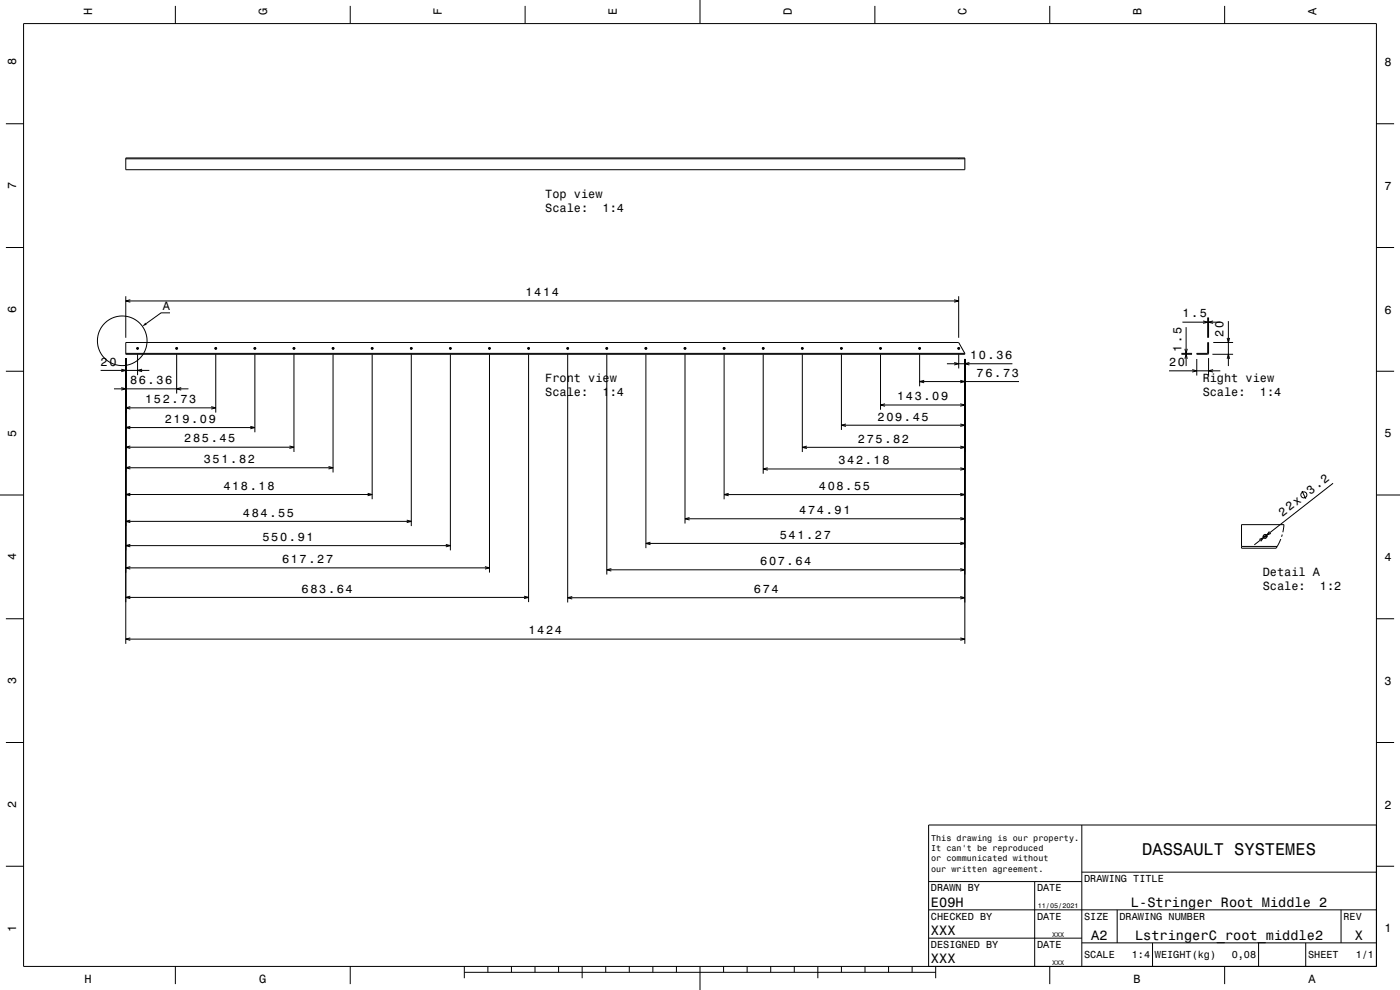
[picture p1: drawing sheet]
<svg xmlns="http://www.w3.org/2000/svg" width="594mm" height="420mm" viewBox="0 0 594 420" stroke-linecap="round" stroke-linejoin="round" font-family="sans-serif">
<g fill="none" stroke="#000" stroke-width=".42">
<path d="M10 10h574v400h-574zM74.4 2.5v7.5M148.6 2.5v7.5M222.8 2.5v7.5M297 0v10M371.2 2.5v7.5M445.4 2.5v7.5M519.6 2.5v7.5M2.5 52.5h7.5M584 52.5h7.5M53.4 67h356v5h-356zM53.4 67.4h356"/>
<path d="M406.7 67v.4M2.5 105h7.5M584 105h7.5M53.4 125.7v17.6M53.4 127.7h353.3M55.3 127.2l-1.9 .5 1.9 .5M72.1 132.7h-3.8l-6.3 4.6M404.8 127.2l1.9 .5-1.9 .5M406.7 125.7v17.6M501.7 136.7h16.1M503.2 138.8v16.5M510.5 136.2l1.9 .5-1.9 .5"/>
<path d="M512.4 134.7v8.6M512.8 134.7v8.6M514.7 136.2l-1.9 .5 1.9 .5M521.2 136.2v19.1M2.5 157.5h7.5M42.7 157.1h20.7M51.4 156.6l2 .5-2 .6M53.4 145.3h353.3l2.7 5h-356zM53.4 151.9v121.2M53.4 149.9h356M57.8 147.8h1.1M58.4 147.3v1"/>
<path d="M58.4 150.3v8.8M60.3 156.6l-1.9 .5 1.9 .6M74.4 147.8h1.1M75 147.3v1M75 150.3v16.7M91 147.8h1.1M91.5 147.3v1M91.5 150.3v24.7M107.6 147.8h1.1M108.1 147.3v1M108.1 150.3v33.1M124.2 147.8h1"/>
<path d="M124.7 147.3v1M124.7 150.3v41.4M140.8 147.8h1M141.3 147.3v1M141.3 150.3v50.1M157.4 147.8h1M157.9 147.3v1M157.9 150.3v61.5M174 147.8h1M174.5 147.3v1M174.5 150.3v72.9M190.6 147.8h1"/>
<path d="M191.1 147.3v1M191.1 150.3v83.2M207.2 147.8h1M207.7 147.3v1M207.7 150.3v92.6M223.8 147.8h1M224.3 147.3v1M224.3 150.3v105.1M240.3 147.8h1.1M240.9 147.3v1M240.9 150.3v105.3M256.9 147.8h1.1"/>
<path d="M257.5 147.3v1M257.5 150.3v93.4M273.5 147.8h1.1M274 147.3v1M274 150.3v82.2M290.1 147.8h1.1M290.6 147.3v1M290.6 150.3v71.8M306.7 147.8h1M307.2 147.3v1M307.2 150.3v61.5M323.3 147.8h1"/>
<path d="M323.8 147.3v1M323.8 150.3v50.7M339.9 147.8h1M340.4 147.3v1M340.4 150.3v41.5M356.5 147.8h1M357 147.3v1M357 150.3v32.1M373.1 147.8h1M373.6 147.3v1M373.6 150.3v23.5M389.7 147.8h1"/>
<path d="M390.2 147.3v1M390.2 150.3v13.6M401.8 154.3h27.8M404.8 153.8l2 .5-2 .5M406.3 147.8h1M406.8 147.3v1M406.8 150.3v6M409.4 152.3v120.8M411.3 153.8l-1.9 .5 1.9 .5M496 157.3h21.8M501.2 150.3h4.6M501.2 149.9h4.6"/>
<path d="M502.7 152.2l.5-1.9 .6 1.9M502.7 148l.5 1.9 .6-1.9M505.8 156.8l2 .5-2 .5M507.8 149.9h5l-.4 .4h-4.6zM507.8 152.3v7M512.4 149.9v-4.6h.4v4.6M512.8 151.9v7.4M514.4 150.3h8.8M514.7 156.8l-1.9 .5 1.9 .5M514.8 145.3h8.4M520.7 152.2l.5-1.9 .5 1.9M520.7 143.4l.5 1.9 .5-1.9"/>
<path d="M584 157.5h7.5M48.4 165h31.6M51.4 164.4l2 .6-2 .5M53.4 173h38.1M55.3 172.5l-1.9 .5 1.9 .5M76.9 164.4l-1.9 .6 1.9 .5M89.6 172.5l1.9 .5-1.9 .5M358.9 179.9l-1.9 .5 1.9 .5M373.6 171.8h35.8M375.5 171.3l-1.9 .5 1.9 .5M390.2 161.9h42.1M392.1 161.4l-1.9 .5 1.9 .5"/>
<path d="M407.4 161.4l2 .5-2 .5M407.4 171.3l2 .5-2 .5M407.4 179.9l2 .5-2 .5M53.4 181.4h54.7M53.4 189.7h71.3M53.4 198.4h87.9M55.3 180.9l-1.9 .5 1.9 .5M55.3 189.2l-1.9 .5 1.9 .5M55.3 197.9l-1.9 .5 1.9 .6M106.2 180.9l1.9 .5-1.9 .5M122.8 189.2l1.9 .5-1.9 .5M139.4 197.9l1.9 .5-1.9 .6"/>
<path d="M323.8 199h85.6M325.8 198.4l-2 .6 2 .5M340.4 189.8h69M342.3 189.3l-1.9 .5 1.9 .5M357 180.4h52.4M407.4 189.3l2 .5-2 .5M407.4 198.4l2 .6-2 .5M0 210h10M53.4 209.8h104.5M55.3 209.3l-1.9 .5 1.9 .5M156 209.3l1.9 .5-1.9 .5M292.6 219.6l-2 .5 2 .5"/>
<path d="M307.2 209.8h102.2M309.2 209.3l-2 .5 2 .5M407.4 209.3l2 .5-2 .5M407.4 219.6l2 .5-2 .5M552.4 208.4l1.6 3.1M565.6 205l-33.4 26.1M584 210h10M53.4 221.2h121.1M53.4 231.5h137.7M55.3 220.7l-1.9 .5 1.9 .5M55.3 231l-1.9 .5 1.9 .5M172.6 220.7l1.9 .5-1.9 .5"/>
<path d="M189.2 231l1.9 .5-1.9 .5M274 230.5h135.4M276 230l-2 .5 2 .6M290.6 220.1h118.8M407.4 230l2 .5-2 .6M526.8 231.8h15.1M534.3 228.8l1.8-.7-1.2 1.6M535.7 227.6h2.1M536.8 226.5v2.1M538.6 225.5l-1.2 1.6 1.8-.8M543.4 228.7l-1.5 3.1M544 226.8l-.2 .9"/>
<path d="M544.3 225.8l.5-3.2h-18v10h14.6l.5-.8M53.4 240.9h154.3M53.4 253.4h170.9M55.3 240.4l-1.9 .5 1.9 .5M55.3 252.9l-1.9 .5 1.9 .6M205.8 240.4l1.9 .5-1.9 .5M222.3 252.9l2 .5-2 .6M240.9 253.6h168.5M242.8 253.1l-1.9 .5 1.9 .5M257.5 241.7h151.9M259.4 241.2l-1.9 .5 1.9 .6M407.4 241.2l2 .5-2 .6"/>
<path d="M407.4 253.1l2 .5-2 .5M2.5 262.5h7.5M53.4 271.1h356M55.3 270.6l-1.9 .5 1.9 .6M407.4 270.6l2 .5-2 .6M584 262.5h7.5M2.5 315h7.5M584 315h7.5M459 350v60M584 350h-190v60M2.5 367.5h7.5M394 374h65"/>
<path d="M439 374v36M459 370h125M584 367.5h7.5M394 398h65M394 386h190M474 386v14M569 386v14M74.4 410v7.5M148.6 410v7.5M197 412.5h200M197 410v5M207 410v2.5"/>
<path d="M217 410v2.5M227 410v2.5M237 410v2.5M247 410v5M257 410v2.5M267 410v2.5M277 410v2.5M287 410v2.5M297 410v10M307 410v2.5M317 410v2.5M327 410v2.5"/>
<path d="M337 410v2.5M347 410v5M357 410v2.5M367 410v2.5M377 410v2.5M387 410v2.5M397 410v5M445.4 410v7.5M459 400h125M489 400v10M519.6 410v7.5M534 400v10"/>
<path d="M554 400v10"/>
<circle cx="51.9" cy="144.6" r="10.5"/>
<circle cx="58.4" cy="147.8" r=".4"/>
<circle cx="75" cy="147.8" r=".4"/>
<circle cx="91.5" cy="147.8" r=".4"/>
<circle cx="108.1" cy="147.8" r=".4"/>
<circle cx="124.7" cy="147.8" r=".4"/>
<circle cx="141.3" cy="147.8" r=".4"/>
<circle cx="157.9" cy="147.8" r=".4"/>
<circle cx="174.5" cy="147.8" r=".4"/>
<circle cx="191.1" cy="147.8" r=".4"/>
<circle cx="207.7" cy="147.8" r=".4"/>
<circle cx="224.3" cy="147.8" r=".4"/>
<circle cx="240.9" cy="147.8" r=".4"/>
<circle cx="257.5" cy="147.8" r=".4"/>
<circle cx="274" cy="147.8" r=".4"/>
<circle cx="290.6" cy="147.8" r=".4"/>
<circle cx="307.2" cy="147.8" r=".4"/>
<circle cx="323.8" cy="147.8" r=".4"/>
<circle cx="340.4" cy="147.8" r=".4"/>
<circle cx="357" cy="147.8" r=".4"/>
<circle cx="373.6" cy="147.8" r=".4"/>
<circle cx="390.2" cy="147.8" r=".4"/>
<circle cx="406.8" cy="147.8" r=".4"/>
<circle cx="553.2" cy="210" r="1.28"/>
<circle cx="536.8" cy="227.6" r=".8"/>
</g>
<path d="M61.7 136.9l.6 .8-1.9 .7z" fill-rule="evenodd" fill="#000"/>
<text font-size="7.2" x="484.6" y="362.6">DASSAULT SYSTEMES</text>
<g font-size="5.8">
<text x="395" y="384.6">E09H</text>
<text x="479.9" y="384.6">L-Stringer Root Middle 2</text>
<text x="395" y="396.6">XXX</text>
<text x="463" y="398.6">A2</text>
<text x="481.6" y="398.6">LstringerC_root_middle2</text>
<text x="574.8" y="398.6">X</text>
<text x="395" y="408.6">XXX</text>
</g>
<g font-size="5.1">
<text x="556.1" y="209.9" transform="rotate(-38 556.1 209.9)">3.2</text>
<text x="544.2" y="219.2" transform="rotate(-38 544.2 219.2)">22x</text>
</g>
<g font-size="5">
<text x="39.1" y="6.5" transform="rotate(-90 39.1 6.5)">H</text>
<text x="113.3" y="6.5" transform="rotate(-90 113.3 6.5)">G</text>
<text x="187.5" y="6.5" transform="rotate(-90 187.5 6.5)">F</text>
<text x="261.7" y="6.5" transform="rotate(-90 261.7 6.5)">E</text>
<text x="335.9" y="6.5" transform="rotate(-90 335.9 6.5)">D</text>
<text x="410.1" y="6.5" transform="rotate(-90 410.1 6.5)">C</text>
<text x="484.3" y="6.5" transform="rotate(-90 484.3 6.5)">B</text>
<text x="558.5" y="6.5" transform="rotate(-90 558.5 6.5)">A</text>
<text x="6.8" y="27.8" transform="rotate(-90 6.8 27.8)">8</text>
<text x="587.5" y="28.1">8</text>
<text x="6.8" y="80.3" transform="rotate(-90 6.8 80.3)">7</text>
<text x="231.4" y="83.9">Top view</text>
<text x="587.5" y="80.6">7</text>
<text x="231.4" y="89.9">Scale:</text>
<text x="255.7" y="89.9">1:4</text>
<text x="222.9" y="125.7">1414</text>
<text x="69.1" y="131.5">A</text>
<text x="6.8" y="132.8" transform="rotate(-90 6.8 132.8)">6</text>
<text x="501.7" y="134.7">1.5</text>
<text x="587.5" y="133.1">6</text>
<text x="519.2" y="143" transform="rotate(-90 519.2 143)">20</text>
<text x="501.2" y="149.3" transform="rotate(-90 501.2 149.3)">1.5</text>
<text x="42.7" y="155.1">20</text>
<text x="411.6" y="152.3">10.36</text>
<text x="496" y="155.3">20</text>
<text x="414.4" y="159.9">76.73</text>
<text x="55.2" y="163">86.36</text>
<text x="231.4" y="162.2">Front view</text>
<text x="510.3" y="162.2">Right view</text>
<text x="61.6" y="171">152.73</text>
<text x="231.4" y="168.2">Scale:</text>
<text x="255.7" y="168.2">1:4</text>
<text x="380.6" y="169.8">143.09</text>
<text x="510.3" y="168.2">Scale:</text>
<text x="534.6" y="168.2">1:4</text>
<text x="69.9" y="179.4">219.09</text>
<text x="372.3" y="178.4">209.45</text>
<text x="6.8" y="185.3" transform="rotate(-90 6.8 185.3)">5</text>
<text x="587.5" y="185.6">5</text>
<text x="78.2" y="187.7">285.45</text>
<text x="364" y="187.8">275.82</text>
<text x="86.5" y="196.4">351.82</text>
<text x="355.7" y="197">342.18</text>
<text x="94.8" y="207.8">418.18</text>
<text x="347.4" y="207.8">408.55</text>
<text x="103.1" y="219.2">484.55</text>
<text x="339.1" y="218.1">474.91</text>
<text x="111.4" y="229.5">550.91</text>
<text x="330.8" y="228.5">541.27</text>
<text x="6.8" y="237.8" transform="rotate(-90 6.8 237.8)">4</text>
<text x="119.7" y="238.9">617.27</text>
<text x="322.6" y="239.7">607.64</text>
<text x="587.5" y="238.1">4</text>
<text x="535.8" y="244.4">Detail A</text>
<text x="128" y="251.4">683.64</text>
<text x="319.9" y="251.6">674</text>
<text x="535.8" y="250.5">Scale:</text>
<text x="560.1" y="250.5">1:2</text>
<text x="224.2" y="269.1">1424</text>
<text x="6.8" y="290.3" transform="rotate(-90 6.8 290.3)">3</text>
<text x="587.5" y="290.6">3</text>
<text x="6.8" y="342.8" transform="rotate(-90 6.8 342.8)">2</text>
<text x="587.5" y="343.1">2</text>
<text x="6.8" y="395.3" transform="rotate(-90 6.8 395.3)">1</text>
<text x="587.5" y="395.6">1</text>
<text x="35.8" y="416.8">H</text>
<text x="110" y="416.8">G</text>
<text x="481" y="416.8">B</text>
<text x="555.2" y="416.8">A</text>
</g>
<g font-size="4.3">
<text x="460" y="374.2">DRAWING TITLE</text>
<text x="395" y="378.2">DRAWN BY</text>
<text x="440" y="378.2">DATE</text>
<text x="395" y="390.2">CHECKED BY</text>
<text x="440" y="390.2">DATE</text>
<text x="460" y="390.2">SIZE</text>
<text x="475" y="390.2">DRAWING NUMBER</text>
<text x="570" y="390.2">REV</text>
<text x="395" y="402.2">DESIGNED BY</text>
<text x="440" y="402.2">DATE</text>
<text x="460" y="406.6">SCALE</text>
<text x="480.2" y="406.6">1:4</text>
<text x="490" y="406.6">WEIGHT(kg)</text>
<text x="522.6" y="406.6">0,08</text>
<text x="555" y="406.6">SHEET</text>
<text x="575.2" y="406.6">1/1</text>
</g>
<g font-size="3.6">
<text x="395.1" y="356.8">This drawing is our property.</text>
<text x="395.1" y="361.2">It can't be reproduced</text>
<text x="395.1" y="365.5">or communicated without</text>
<text x="395.1" y="369.8">our written agreement.</text>
</g>
<g font-size="2.9">
<text x="440.3" y="385.3">11/05/2021</text>
<text x="446.4" y="397.3">XXX</text>
<text x="446.4" y="409.3">XXX</text>
</g>
</svg>
